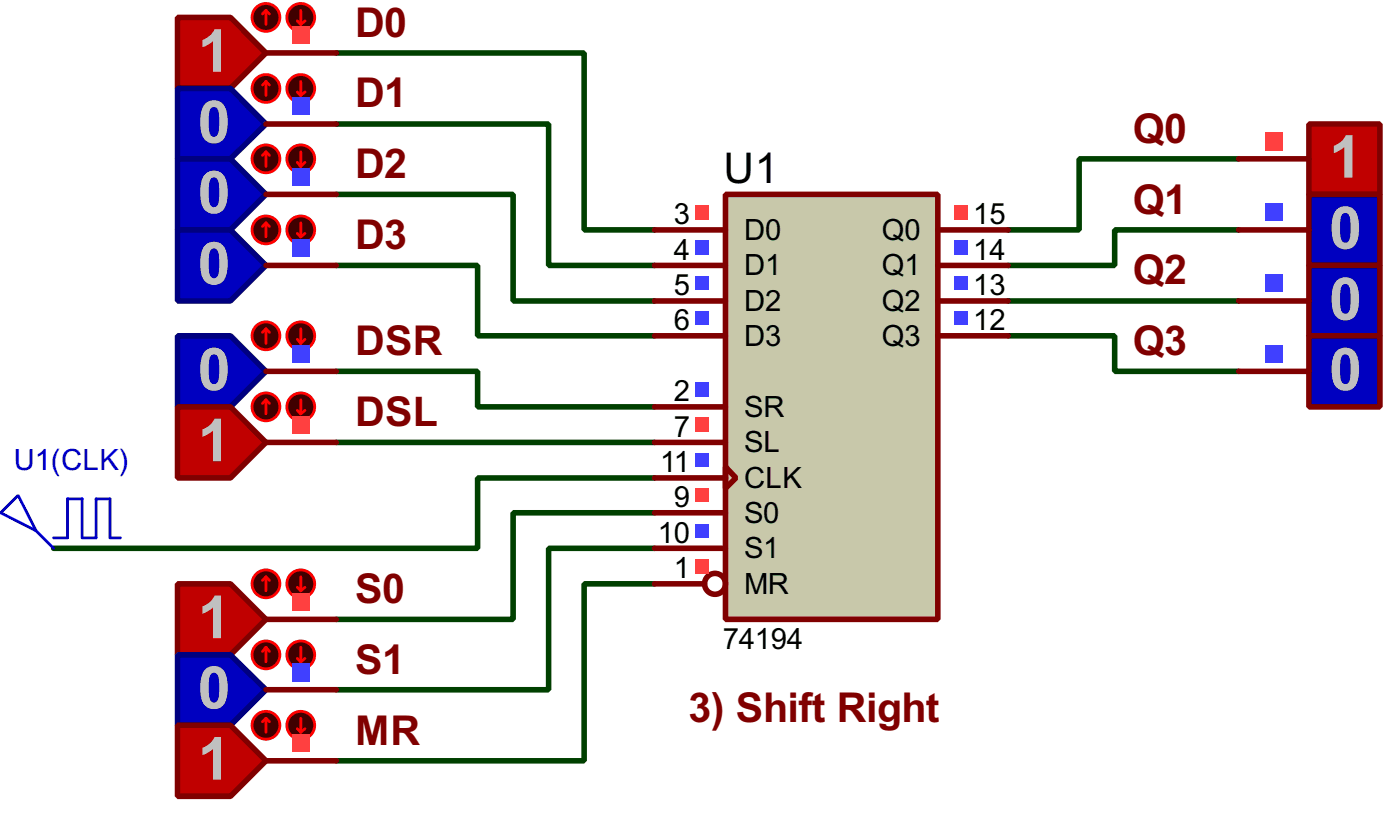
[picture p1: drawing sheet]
<svg xmlns="http://www.w3.org/2000/svg" width="101mm" height="59mm" viewBox="0 0 101 59" stroke-linecap="round" stroke-linejoin="round" font-family="sans-serif">
<g fill="none" stroke="#004000" stroke-width=".4">
<path d="M24.2 3.8h17.8v12.7h5M24.2 8.9h15.2v10.2h7.6M24.2 14h12.7v7.6h10.1M24.2 19.1h10.1v5h12.7M89 11.4h-11.5v5.1h-5.1M89 16.5h-8.9v2.6h-7.7M24.2 26.7h10.1v2.5h12.7M24.2 31.8h22.8M47 36.8h-10.1v7.7h-12.7M47 39.4h-7.6v10.1h-15.2M47 34.3h-12.7v5.1h-30.4M72.4 24.1h7.7v2.6h8.9"/>
<path d="M72.4 21.6h16.6M47 41.9h-5v12.7h-17.8"/>
</g>
<path d="M52.1 14h15.3v30.5h-15.3z" fill="#c8c8aa" stroke="#800000" stroke-width=".4"/>
<g fill="none" stroke="#800000" stroke-width=".4">
<path d="M47 16.5h5.1M47 19.1h5.1M67.4 16.5h5M67.4 19.1h5M47 21.6h5.1M47 24.1h5.1M47 29.2h5.1M47 31.8h5.1M47 34.3h5.1M47 36.8h5.1M47 39.4h5.1M52.1 33.5l.8 .8-.8 .8z"/>
<path d="M67.4 21.6h5M67.4 24.1h5M47 41.9h3.6"/>
<circle cx="51.3" cy="41.9" r=".75"/>
</g>
<path d="M50 14.7h1v1.1h-1z" fill="#ff4040"/>
<g fill="#4040ff">
<path d="M50 17.3h1v1h-1z"/>
<path d="M50 19.8h1v1h-1z"/>
<path d="M50 22.4h1v1h-1z"/>
<path d="M50 27.4h1v1.1h-1z"/>
</g>
<path d="M50 30h1v1h-1z" fill="#ff4040"/>
<path d="M50 32.5h1v1h-1z" fill="#4040ff"/>
<path d="M50 35.1h1v1h-1z" fill="#ff4040"/>
<path d="M50 37.6h1v1h-1z" fill="#4040ff"/>
<g fill="#ff4040">
<path d="M50 40.1h1v1.1h-1z"/>
<path d="M68.5 14.7h1v1.1h-1z"/>
</g>
<g fill="#4040ff">
<path d="M68.5 17.3h1v1h-1z"/>
<path d="M68.5 19.8h1v1h-1z"/>
<path d="M68.5 22.4h1v1h-1z"/>
</g>
<path d="M94 8.9h5.1v5.1h-5.1z" fill-rule="evenodd" fill="#c00000" stroke="#800000" stroke-width=".4"/>
<path d="M89 11.4h5" fill="none" stroke="#800000" stroke-width=".4"/>
<path d="M90.9 9.5h1.2v1.3h-1.2z" fill="#ff4040"/>
<path d="M94 14h5.1v5.1h-5.1z" fill-rule="evenodd" fill="#0000c0" stroke="#800000" stroke-width=".4"/>
<path d="M89 16.5h5" fill="none" stroke="#800000" stroke-width=".4"/>
<path d="M90.9 14.6h1.2v1.3h-1.2z" fill="#4040ff"/>
<path d="M94 19.1h5.1v5h-5.1z" fill-rule="evenodd" fill="#0000c0" stroke="#800000" stroke-width=".4"/>
<path d="M89 21.6h5" fill="none" stroke="#800000" stroke-width=".4"/>
<path d="M90.9 19.7h1.2v1.3h-1.2z" fill="#4040ff"/>
<path d="M94 24.1h5.1v5.1h-5.1z" fill-rule="evenodd" fill="#0000c0" stroke="#800000" stroke-width=".4"/>
<path d="M89 26.7h5" fill="none" stroke="#800000" stroke-width=".4"/>
<path d="M90.9 24.8h1.2v1.2h-1.2z" fill="#4040ff"/>
<path d="M12.8 1.3h3.8l2.5 2.5-2.5 2.6h-3.8z" fill-rule="evenodd" fill="#c00000" stroke="#800000" stroke-width=".4"/>
<path d="M19.1 3.8h5.1" fill="none" stroke="#800000" stroke-width=".4"/>
<circle cx="19.1" cy="1.3" r="1" fill="#400000" stroke="#f00" stroke-width=".2"/>
<path d="M19.1 .8l-.2 .2M19.1 .8l.3 .2M19.1 .8v1" fill="none" stroke="#f00" stroke-width=".2"/>
<circle cx="21.6" cy="1.3" r="1" fill="#400000" stroke="#f00" stroke-width=".2"/>
<path d="M21.4 1.5l.2 .3M21.6 .8v1M21.9 1.5l-.3 .3" fill="none" stroke="#f00" stroke-width=".2"/>
<path d="M21 1.9h1.3v1.3h-1.3z" fill="#ff4040"/>
<path d="M12.8 6.4h3.8l2.5 2.5-2.5 2.5h-3.8z" fill-rule="evenodd" fill="#0000c0" stroke="#000080" stroke-width=".4"/>
<path d="M19.1 8.9h5.1" fill="none" stroke="#800000" stroke-width=".4"/>
<circle cx="19.1" cy="6.4" r="1" fill="#400000" stroke="#f00" stroke-width=".2"/>
<path d="M19.1 5.9l-.2 .2M19.1 5.9l.3 .2M19.1 5.9v1" fill="none" stroke="#f00" stroke-width=".2"/>
<circle cx="21.6" cy="6.4" r="1" fill="#400000" stroke="#f00" stroke-width=".2"/>
<path d="M21.4 6.6l.2 .3M21.6 5.9v1M21.9 6.6l-.3 .3" fill="none" stroke="#f00" stroke-width=".2"/>
<path d="M21 7h1.3v1.3h-1.3z" fill="#4040ff"/>
<path d="M12.8 11.4h3.8l2.5 2.6-2.5 2.5h-3.8z" fill-rule="evenodd" fill="#0000c0" stroke="#000080" stroke-width=".4"/>
<path d="M19.1 14h5.1" fill="none" stroke="#800000" stroke-width=".4"/>
<circle cx="19.1" cy="11.4" r="1" fill="#400000" stroke="#f00" stroke-width=".2"/>
<path d="M19.1 10.9l-.2 .3M19.1 10.9l.3 .3M19.1 10.9v1.1" fill="none" stroke="#f00" stroke-width=".2"/>
<circle cx="21.6" cy="11.4" r="1" fill="#400000" stroke="#f00" stroke-width=".2"/>
<path d="M21.4 11.7l.2 .3M21.6 10.9v1.1M21.9 11.7l-.3 .3" fill="none" stroke="#f00" stroke-width=".2"/>
<path d="M21 12.1h1.3v1.2h-1.3z" fill="#4040ff"/>
<path d="M12.8 16.5h3.8l2.5 2.6-2.5 2.5h-3.8z" fill-rule="evenodd" fill="#0000c0" stroke="#000080" stroke-width=".4"/>
<path d="M19.1 19.1h5.1" fill="none" stroke="#800000" stroke-width=".4"/>
<circle cx="19.1" cy="16.5" r="1" fill="#400000" stroke="#f00" stroke-width=".2"/>
<path d="M19.1 16l-.2 .3M19.1 16l.3 .3M19.1 16v1" fill="none" stroke="#f00" stroke-width=".2"/>
<circle cx="21.6" cy="16.5" r="1" fill="#400000" stroke="#f00" stroke-width=".2"/>
<path d="M21.4 16.8l.2 .2M21.6 16v1M21.9 16.8l-.3 .2" fill="none" stroke="#f00" stroke-width=".2"/>
<path d="M21 17.2h1.3v1.2h-1.3z" fill="#4040ff"/>
<path d="M12.8 41.9h3.8l2.5 2.6-2.5 2.5h-3.8z" fill-rule="evenodd" fill="#c00000" stroke="#800000" stroke-width=".4"/>
<path d="M19.1 44.5h5.1" fill="none" stroke="#800000" stroke-width=".4"/>
<circle cx="19.1" cy="41.9" r="1" fill="#400000" stroke="#f00" stroke-width=".2"/>
<path d="M19.1 41.4l-.2 .3M19.1 41.4l.3 .3M19.1 41.4v1" fill="none" stroke="#f00" stroke-width=".2"/>
<circle cx="21.6" cy="41.9" r="1" fill="#400000" stroke="#f00" stroke-width=".2"/>
<path d="M21.4 42.2l.2 .2M21.6 41.4v1M21.9 42.2l-.3 .2" fill="none" stroke="#f00" stroke-width=".2"/>
<path d="M21 42.6h1.3v1.2h-1.3z" fill="#ff4040"/>
<path d="M12.8 47h3.8l2.5 2.5-2.5 2.6h-3.8z" fill-rule="evenodd" fill="#0000c0" stroke="#000080" stroke-width=".4"/>
<path d="M19.1 49.5h5.1" fill="none" stroke="#800000" stroke-width=".4"/>
<circle cx="19.1" cy="47" r="1" fill="#400000" stroke="#f00" stroke-width=".2"/>
<path d="M19.1 46.5l-.2 .3M19.1 46.5l.3 .3M19.1 46.5v1" fill="none" stroke="#f00" stroke-width=".2"/>
<circle cx="21.6" cy="47" r="1" fill="#400000" stroke="#f00" stroke-width=".2"/>
<path d="M21.4 47.3l.2 .2M21.6 46.5v1M21.9 47.3l-.3 .2" fill="none" stroke="#f00" stroke-width=".2"/>
<path d="M21 47.6h1.3v1.3h-1.3z" fill="#4040ff"/>
<path d="M12.8 52.1h3.8l2.5 2.5-2.5 2.6h-3.8z" fill-rule="evenodd" fill="#c00000" stroke="#800000" stroke-width=".4"/>
<path d="M19.1 54.6h5.1" fill="none" stroke="#800000" stroke-width=".4"/>
<circle cx="19.1" cy="52.1" r="1" fill="#400000" stroke="#f00" stroke-width=".2"/>
<path d="M19.1 51.6l-.2 .2M19.1 51.6l.3 .2M19.1 51.6v1" fill="none" stroke="#f00" stroke-width=".2"/>
<circle cx="21.6" cy="52.1" r="1" fill="#400000" stroke="#f00" stroke-width=".2"/>
<path d="M21.4 52.3l.2 .3M21.6 51.6v1M21.9 52.3l-.3 .3" fill="none" stroke="#f00" stroke-width=".2"/>
<path d="M21 52.7h1.3v1.3h-1.3z" fill="#ff4040"/>
<path d="M.1 36.8l1.2-1.2 1.3 2.5zM2.6 38.1l1.3 1.3M3.9 38.6h1v-2.8h1v2.8h1v-2.8h1v2.8h.8" fill="none" stroke="#0000c0" stroke-width=".2"/>
<path d="M12.8 24.1h3.8l2.5 2.6-2.5 2.5h-3.8z" fill-rule="evenodd" fill="#0000c0" stroke="#000080" stroke-width=".4"/>
<path d="M19.1 26.7h5.1" fill="none" stroke="#800000" stroke-width=".4"/>
<circle cx="19.1" cy="24.1" r="1" fill="#400000" stroke="#f00" stroke-width=".2"/>
<path d="M19.1 23.6l-.2 .3M19.1 23.6l.3 .3M19.1 23.6v1.1" fill="none" stroke="#f00" stroke-width=".2"/>
<circle cx="21.6" cy="24.1" r="1" fill="#400000" stroke="#f00" stroke-width=".2"/>
<path d="M21.4 24.4l.2 .3M21.6 23.6v1.1M21.9 24.4l-.3 .3" fill="none" stroke="#f00" stroke-width=".2"/>
<path d="M21 24.8h1.3v1.2h-1.3z" fill="#4040ff"/>
<path d="M12.8 29.2h3.8l2.5 2.6-2.5 2.5h-3.8z" fill-rule="evenodd" fill="#c00000" stroke="#800000" stroke-width=".4"/>
<path d="M19.1 31.8h5.1" fill="none" stroke="#800000" stroke-width=".4"/>
<circle cx="19.1" cy="29.2" r="1" fill="#400000" stroke="#f00" stroke-width=".2"/>
<path d="M19.1 28.7l-.2 .3M19.1 28.7l.3 .3M19.1 28.7v1" fill="none" stroke="#f00" stroke-width=".2"/>
<circle cx="21.6" cy="29.2" r="1" fill="#400000" stroke="#f00" stroke-width=".2"/>
<path d="M21.4 29.5l.2 .2M21.6 28.7v1M21.9 29.5l-.3 .2" fill="none" stroke="#f00" stroke-width=".2"/>
<path d="M21 29.9h1.3v1.2h-1.3z" fill="#ff4040"/>
<g font-size="4.8" fill="#c0c0c0">
<text x="14.2" y="5.1">1</text>
<text x="14.2" y="10.2">0</text>
<text x="14.2" y="15.3">0</text>
<text x="95.5" y="12.8">1</text>
<text x="95.5" y="17.9">0</text>
<text x="14.2" y="20.4">0</text>
<text x="95.5" y="23">0</text>
<text x="14.2" y="28">0</text>
<text x="95.5" y="28">0</text>
<text x="14.2" y="33.1">1</text>
<text x="14.2" y="45.8">1</text>
<text x="14.2" y="50.9">0</text>
<text x="14.2" y="56">1</text>
</g>
<text font-size="3.4" x="52" y="13.1">U1</text>
<g font-size="3.3" fill="#800000">
<text x="25.5" y="2.6">D0</text>
<text x="25.5" y="7.7">D1</text>
<text x="81.3" y="10.2">Q0</text>
<text x="25.5" y="12.8">D2</text>
<text x="25.5" y="17.9">D3</text>
<text x="81.3" y="15.3">Q1</text>
<text x="81.3" y="20.4">Q2</text>
<text x="25.5" y="25.5">DSR</text>
<text x="81.3" y="25.5">Q3</text>
<text x="25.5" y="30.6">DSL</text>
<text x="25.5" y="43.3">S0</text>
<text x="25.5" y="48.4">S1</text>
<text x="25.5" y="53.5">MR</text>
<text x="49.5" y="51.8">3) Shift Right</text>
</g>
<g font-size="2.4">
<text x="48.4" y="16.1">3</text>
<text x="53.4" y="17.2">D0</text>
<text x="63.3" y="17.2">Q0</text>
<text x="69.9" y="16.1">15</text>
<text x="48.4" y="18.7">4</text>
<text x="48.4" y="21.2">5</text>
<text x="48.4" y="23.7">6</text>
<text x="53.4" y="19.8">D1</text>
<text x="53.4" y="22.3">D2</text>
<text x="63.3" y="19.8">Q1</text>
<text x="63.3" y="22.3">Q2</text>
<text x="69.9" y="18.7">14</text>
<text x="69.9" y="21.2">13</text>
<text x="69.9" y="23.7">12</text>
<text x="48.4" y="28.8">2</text>
<text x="53.4" y="24.8">D3</text>
<text x="53.4" y="29.9">SR</text>
<text x="63.3" y="24.8">Q3</text>
<text x="47.4" y="33.9">11</text>
<text x="48.4" y="31.4">7</text>
<text x="53.4" y="32.5">SL</text>
<text x="53.4" y="35">CLK</text>
<text x="47.3" y="39">10</text>
<text x="48.4" y="36.4">9</text>
<text x="48.4" y="41.5">1</text>
<text x="53.4" y="37.5">S0</text>
<text x="53.4" y="40.1">S1</text>
<text x="51.9" y="46.6">74194</text>
<text x="53.4" y="42.6">MR</text>
</g>
<text font-size="2.4" fill="#0000c0" x="1" y="33.7">U1(CLK)</text>
</svg>
